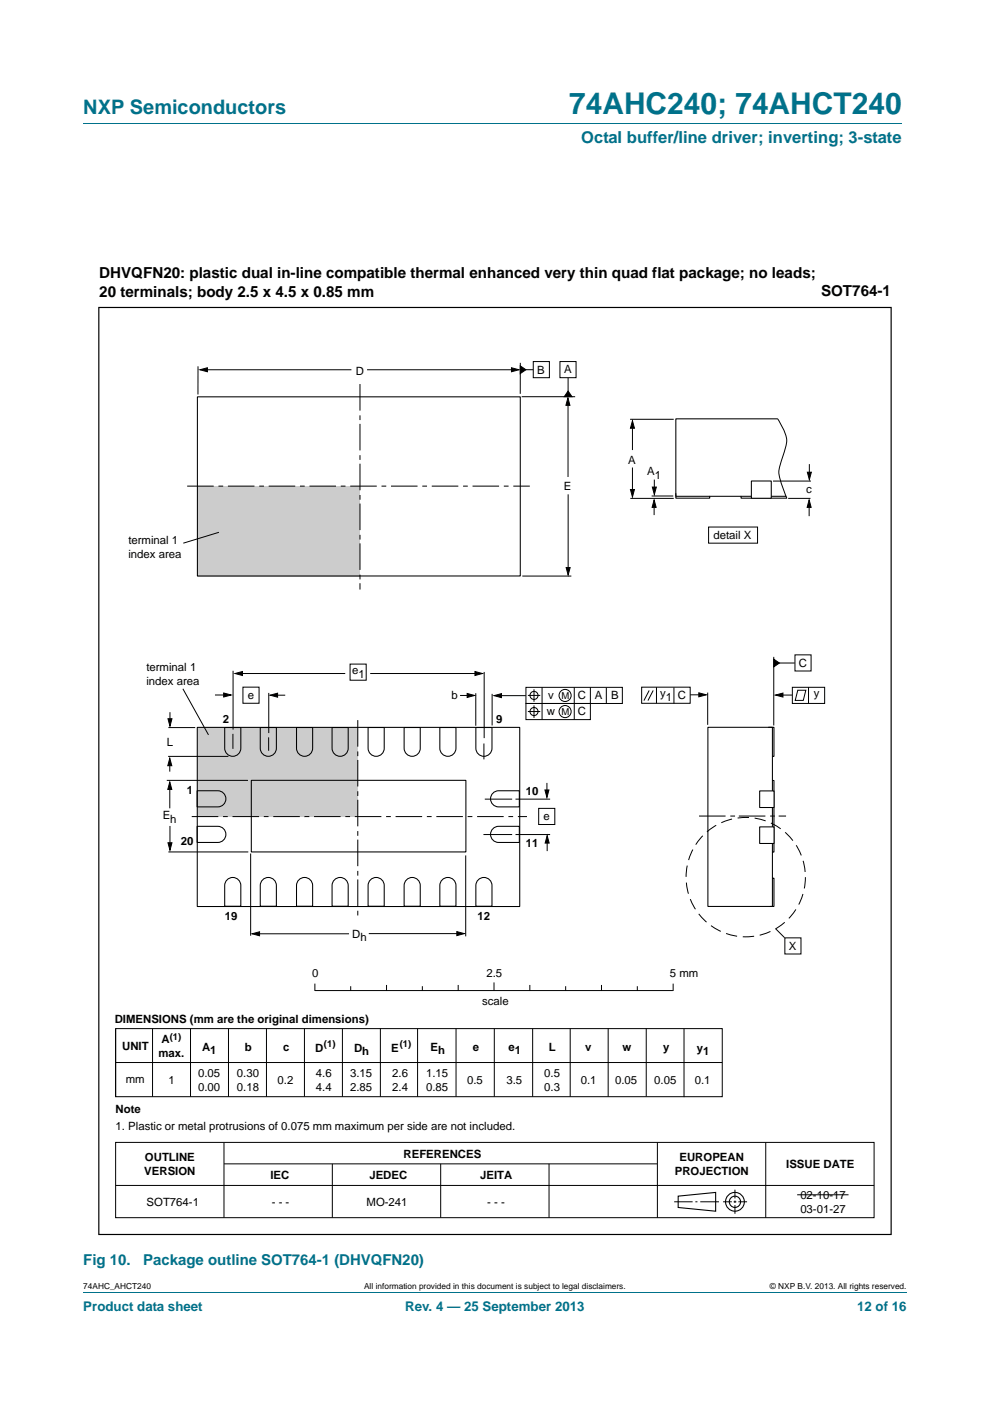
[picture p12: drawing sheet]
<svg xmlns="http://www.w3.org/2000/svg" width="210mm" height="297mm" viewBox="0 0 210 297" stroke-linecap="round" stroke-linejoin="round" font-family="sans-serif">
<path d="M17.7 26.3h173.5M17.7 273.9h174.6" fill="none" stroke="#00718a" stroke-width=".21"/>
<g fill="#ccc">
<path d="M41.9 103h34.4v19.2h-34.4z"/>
<path d="M41.8 154.3h34.1v18.9h-34.1z"/>
</g>
<g fill="none" stroke="#000" stroke-width=".21">
<path d="M42 77.7v5.9M43.5 78.4h31M77.9 78.4h31.1M110.4 76.9l-.1 6.6M110.9 78.4h2.2M113.1 76.7h3.4v3.4h-3.4zM118.8 76.7h3.4v3.4h-3.4zM110.6 84.1h11.4M120.5 85.4v15.7M120.5 80.1v3.5M133.6 88.9h9.3M134.1 90.2v5.2"/>
<path d="M134.1 99.1v5.2M165 88.8l.7 1.3a5.7 5.7 0 0 1 .6 5.7l-.6 1.9a5.6 5.6 0 0 0 0 4.8l1.2 3.1M171.7 98.4v2.2M46.4 112.9l-7.5 2.3M120.5 104.8v15.9M133.7 105.7h9.2M138.2 105.2h4.6M138.7 107v2.2M138.8 101.7v2.1M150.3 111.7h10.4v3.5h-10.4zM164 102h8M167.2 105.7h4.7"/>
<path d="M171.6 107v2.4M110.8 122.1h10.4M164.1 139.3v14.5M168.6 138.8h3.4v3.5h-3.4zM35.7 154.3h5.7M36.1 151v2.2M38.8 146l5.4 9.8M45.6 147.4h2.7M49.4 155.6v3.2M49.4 142.2v12.5M50.8 142.8h22.4M51.5 145.7h3.4v3.4h-3.4z"/>
<path d="M57 146.9v8.5M58.1 147.4h2.4M74.3 140.8h3.4v3.4h-3.4zM78.5 142.8h22.5M97.6 147.5h2.1M100.9 147v6.9M102.6 157.6v3.4M102.7 142.5v14M104.4 147.1v6.7M105.3 147.5h6.2M111.6 145.7h20.4v3.5h-20.4zM111.6 149.2h13.6v3.4h-13.6z"/>
<path d="M112 147.4h2.6M112 150.9h2.6M113.3 146.1v2.7M113.3 149.6v2.6M115 145.7v6.9M121.8 145.7v6.9M125.2 145.7v3.4M128.6 145.8v3.3M136.1 145.7h10.3v3.4h-10.3zM137.7 146.4l-1.1 2.1M138.5 146.4l-1.1 2.1M139.2 145.7v3.4"/>
<path d="M142.9 145.7v3.5M146.4 147.3h2.4M150.1 146.8v6.9M164.6 140.6h4M165 147.4h3M168.1 145.7h6.8v3.4h-6.8zM169.2 146.3h1.7l-.5 2.2h-1.7zM171.5 145.7v3.4M35.4 165.5h17.2M35.7 160.4h12.7M36 161.5v2.1M36 166.5v4.9"/>
<path d="M36.1 175.1v4.4M102.5 176.9h6.1M102.8 169.4h5.8M109.3 169.4h7.4M109.3 176.9h7.4M114.3 171.4h3.4v3.4h-3.4zM116 166v2.6M116.1 178.1v2.4M35.7 180.6h17M53.2 181v17.4M54.2 198h19.8M78.2 197.9h19.5"/>
<path d="M98.8 181.4v17.1M164.5 196.9l1.9 1.9M166.5 198.8h3.4v3.5h-3.4zM24.5 218.1h128.7v14.4h-128.7zM24.5 218.1v14.4M32.4 218.1v14.4M40.4 218.1v14.4M48.5 218.1v14.4M56.5 218.1v14.4M64.6 218.1v14.4M66.8 208.7v1.3M66.8 210h75.9"/>
<path d="M72.6 218.1v14.4M74.4 209.2v.8M80.7 218v14.5M82 208.9v1.1M88.6 218.1v14.4M89.6 209.2v.8M96.7 218.1v14.4M97.2 208.9v1.1M104.8 208.4v1.6M104.8 218.1v14.4M112.4 208.9v1.1M113 218.1v14.4"/>
<path d="M120 209.2v.8M120.9 218.1v14.4M127.6 208.9v1.1M129 218v14.5M135.2 209.2v.8M137.1 218v14.5M142.8 208.7v1.3M145.1 218.1v14.5M24.6 225.3h128.6M24.5 242.2h160.9v16h-160.9zM24.5 251.3h160.9M47.5 242.2v16"/>
<path d="M47.5 246.8h91.8M70.5 246.8v11.4M93.5 246.8v11.4M116.5 246.8v11.4M139.4 242.2v16M143 254.8h3.9M147.5 254.8h.4M148.5 254.8h4M153.4 254.8h1.8M155.6 254.8h.6M155.9 252.2v1.9M155.9 254.5v.6"/>
<path d="M155.9 255.5v1.8M156.6 254.8h1.9M162.4 242.2v16"/>
<circle cx="113.3" cy="147.4" r=".86"/>
<circle cx="113.3" cy="150.9" r=".86"/>
<circle cx="119.9" cy="147.4" r="1.28"/>
<circle cx="119.9" cy="150.9" r="1.28"/>
<circle cx="64.6" cy="173.1" r="0"/>
</g>
<g fill="none" stroke="#000" stroke-width=".23">
<path d="M143.8 253.6l8-.8v4l-8-.8z"/>
<circle cx="155.9" cy="254.8" r="1.99"/>
<circle cx="155.9" cy="254.8" r="1.2"/>
</g>
<path d="M21 65.2h168v196.5h-168z" fill="none" stroke="#000" stroke-width=".25"/>
<g fill="#000" stroke="#000" stroke-width=".21">
<path d="M42.4 78.4l1.6-.4v.8zM108.5 78l1.6 .4-1.6 .4zM110.3 77.6l1.2 .8-1.2 .8zM120.5 82.9l.8 1.2h-1.6zM120.5 84.3l.4 1.6h-.9zM134.1 89.2l.5 1.6h-.9zM133.7 103.8h.9l-.5 1.6zM138.7 106l.5 1.6h-.9zM138.4 103.3h.8l-.4 1.6zM171.6 106l.4 1.6h-.8zM171.2 100.1h.9l-.4 1.6zM120.1 120.3h.8l-.4 1.6z"/>
<path d="M164.1 139.8l1.2 .8-1.2 .8zM35.6 152.4h.9l-.4 1.6zM47.4 146.9l1.6 .5-1.6 .4zM49.8 142.8l1.6-.4v.8zM57.3 147.4l1.6-.4v.8zM99.1 147l1.6 .5-1.6 .4zM100.7 142.4l1.6 .4-1.6 .4zM104.8 147.5l1.6-.4v.8zM148.2 146.9l1.6 .4-1.6 .4zM164.5 147.4l1.6-.5v.9zM35.6 178.7h.9l-.4 1.6zM36 160.8l.4 1.5h-.8z"/>
<path d="M36 165.8l.4 1.6h-.8zM115.6 167.5h.8l-.4 1.6zM116.1 177.2l.4 1.6h-.9zM53.5 198l1.6-.4v.8zM96.9 197.5l1.6 .4-1.6 .5z"/>
</g>
<path d="M39.7 103.1h72.7M40.7 173.1h71.1" fill="none" stroke="#000" stroke-width=".21" stroke-dasharray="5.6 1 1 1" stroke-linecap="butt"/>
<path d="M76.4 81.4v43.6M75.9 152.7v42M148.3 173h18.4" fill="none" stroke="#000" stroke-width=".21" stroke-dasharray="5.6 1 1 .8" stroke-linecap="butt"/>
<circle cx="158.2" cy="186" r="12.7" fill="none" stroke="#000" stroke-width=".21" stroke-dasharray="2.4 1.2" stroke-linecap="butt"/>
<g fill="none" stroke="#000" stroke-width=".22">
<path d="M41.9 84.1h68.5v38h-68.5zM41.8 154.2h68.4v38h-68.4zM47.7 154.2h3.4v4.4a1.71 1.71 0 0 1-1.7 1.8 1.71 1.71 0 0 1-1.7-1.8zM55.2 154.2h3.4v4.4a1.71 1.71 0 0 1-1.7 1.8 1.71 1.71 0 0 1-1.7-1.8zM62.9 154.2h3.4v4.4a1.71 1.71 0 0 1-1.7 1.8 1.71 1.71 0 0 1-1.7-1.8zM70.4 154.2h3.5v4.4a1.71 1.71 0 0 1-1.8 1.8 1.71 1.71 0 0 1-1.7-1.8zM78.1 154.2h3.4v4.4a1.71 1.71 0 0 1-1.7 1.8 1.71 1.71 0 0 1-1.7-1.8zM85.7 154.2h3.4v4.4a1.71 1.71 0 0 1-1.7 1.8 1.71 1.71 0 0 1-1.7-1.8zM93.3 154.2h3.4v4.4a1.71 1.71 0 0 1-1.7 1.8 1.71 1.71 0 0 1-1.7-1.8zM100.9 154.2h3.5v4.4a1.71 1.71 0 0 1-1.8 1.8 1.71 1.71 0 0 1-1.7-1.8zM150.1 154.2h13.7v38h-13.7zM163 154.2h1.2v6.2h-.4"/>
<path d="M41.8 167.7h4.4a1.71 1.71 0 0 1 1.7 1.7 1.71 1.71 0 0 1-1.7 1.7h-4.4zM41.8 175.2h4.4a1.71 1.71 0 0 1 1.7 1.7 1.71 1.71 0 0 1-1.7 1.7h-4.4zM53.3 165.4h45.5v15.2h-45.5zM104.5 168.2l.8-.5h.5h4.3v3.4h-4.3a1.71 1.71 0 0 1-1.6-1.1 1.71 1.71 0 0 1 .3-1.8zM104.5 175.7l.8-.4 .5-.1h4.3v3.4h-4.3a1.71 1.71 0 0 1-1.6-1 1.71 1.71 0 0 1 .3-1.9zM163.8 165.5h.4v15.2h-.4M48.2 186.5a1.71 1.71 0 0 1 1.8-.3 1.71 1.71 0 0 1 1.1 1.5v4.4h-3.4v-4.4v-.4zM55.7 186.5a1.71 1.71 0 0 1 1.9-.3 1.71 1.71 0 0 1 1 1.5v4.4h-3.4v-4.4l.1-.4zM63.4 186.5a1.71 1.71 0 0 1 1.9-.3 1.71 1.71 0 0 1 1 1.5v4.4h-3.4v-4.4l.1-.4zM70.9 186.5a1.71 1.71 0 0 1 1.9-.3 1.71 1.71 0 0 1 1.1 1.5v4.4h-3.5v-4.4l.1-.4zM78.6 186.5a1.71 1.71 0 0 1 1.8-.3 1.71 1.71 0 0 1 1.1 1.5v4.4h-3.4v-4.4v-.4zM86.2 186.5a1.71 1.71 0 0 1 1.9-.3 1.71 1.71 0 0 1 1 1.5v4.4h-3.4v-4.4l.1-.4z"/>
<path d="M93.8 186.5a1.71 1.71 0 0 1 1.9-.3 1.71 1.71 0 0 1 1 1.5v4.4h-3.4v-4.4l.1-.4zM101.4 186.5a1.71 1.71 0 0 1 1.9-.3 1.71 1.71 0 0 1 1.1 1.5v4.4h-3.5v-4.4l.1-.4zM163.8 186.2h.4v6h-.9"/>
</g>
<g fill="#fff" stroke="#000" stroke-width=".22">
<path d="M161.1 167.7h3.1v3.5h-3.1z"/>
<path d="M161.1 175.3h3.1v3.5h-3.1z"/>
</g>
<path d="M164.9 88.8h-21.6v16.4h23.4M143.3 104.6v1h7.2v-.4M157.2 105.2v.4h9.7" fill="none" stroke="#000" stroke-width=".22"/>
<path d="M159.4 102h4.2v3.6h-4.2z" fill="#fff" stroke="#000" stroke-width=".22"/>
<path d="M57 156.3v2.9M169.1 253.3h10.9" fill="none" stroke="#000" stroke-width=".21"/>
<text font-size="6.3" fill="#00718a" x="120.7" y="24.2">74AHC240; 74AHCT240</text>
<text font-size="4.2" fill="#00718a" x="17.7" y="24.2">NXP Semiconductors</text>
<text font-size="3.5" fill="#00718a" x="123.3" y="30.4">Octal buffer/line driver; inverting; 3-state</text>
<g font-size="3.2">
<text x="21.1" y="59">DHVQFN20: plastic dual in-line compatible thermal enhanced very thin quad flat package; no leads;</text>
<text x="21.1" y="62.9">20 terminals; body 2.5 x 4.5 x 0.85 mm</text>
<text x="174.1" y="62.8">SOT764-1</text>
</g>
<g font-size="3.2" fill="#00718a">
<text x="17.7" y="268.2">Fig 10.</text>
<text x="30.4" y="268.2">Package outline SOT764-1 (DHVQFN20)</text>
</g>
<g font-size="2.8" fill="#00718a">
<text x="17.7" y="277.9">Product data sheet</text>
<text x="86" y="277.9">Rev. 4 — 25 September 2013</text>
<text x="181.8" y="277.9">12 of 16</text>
</g>
<g font-size="2.4">
<text x="75.5" y="79.4">D</text>
<text x="114" y="79.2">B</text>
<text x="119.7" y="79.2">A</text>
<text x="133.2" y="98.3">A</text>
<text x="137.3" y="100.7">A</text>
<text x="138.9" y="101.5">1</text>
<text x="119.6" y="103.9">E</text>
<text x="171" y="104.5">c</text>
<text x="27.2" y="115.4">terminal 1</text>
<text x="27.2" y="118.3">index area</text>
<text x="151.3" y="114.3">detail X</text>
<text x="31" y="142.3">terminal 1</text>
<text x="74.7" y="142.9">e</text>
<text x="76.1" y="143.7">1</text>
<text x="169.4" y="141.4">C</text>
<text x="31" y="145.3">index area</text>
<text x="52.6" y="148.1">e</text>
<text x="95.8" y="148.2">b</text>
<text x="116.3" y="148.2">v</text>
<text x="122.6" y="148.3">C</text>
<text x="126.2" y="148.3">A</text>
<text x="129.6" y="148.3">B</text>
<text x="140" y="147.8">y</text>
<text x="141.2" y="148.6">1</text>
<text x="143.8" y="148.3">C</text>
<text x="172.6" y="147.7">y</text>
<text x="47.3" y="153.2">2</text>
<text x="105.3" y="153.2">9</text>
<text x="116" y="151.6">w</text>
<text x="122.6" y="151.7">C</text>
<text x="35.4" y="158.1">L</text>
<text x="34.5" y="173.7">E</text>
<text x="39.6" y="168.4">1</text>
<text x="111.5" y="168.5">10</text>
<text x="115.3" y="173.8">e</text>
<text x="36.1" y="174.5">h</text>
<text x="38.4" y="179.2">20</text>
<text x="111.5" y="179.6">11</text>
<text x="47.7" y="195">19</text>
<text x="101.3" y="195">12</text>
<text x="74.7" y="198.8">D</text>
<text x="76.5" y="199.6">h</text>
<text x="167.3" y="201.4">X</text>
<text x="66.2" y="207.2">0</text>
<text x="103.2" y="207.2">2.5</text>
<text x="142.1" y="207.2">5 mm</text>
<text x="102.3" y="213.2">scale</text>
<text x="24.3" y="216.9">DIMENSIONS (mm are the original dimensions)</text>
<text x="34.3" y="221.2">A</text>
<text x="25.9" y="222.6">UNIT</text>
<text x="33.6" y="224.1">max.</text>
<text x="42.9" y="222.8">A</text>
<text x="44.6" y="223.4">1</text>
<text x="51.9" y="222.8">b</text>
<text x="60" y="222.8">c</text>
<text x="66.9" y="222.9">D</text>
<text x="75.1" y="222.9">D</text>
<text x="76.8" y="223.7">h</text>
<text x="83" y="222.9">E</text>
<text x="91.3" y="222.8">E</text>
<text x="92.9" y="223.4">h</text>
<text x="100.3" y="222.8">e</text>
<text x="107.9" y="222.8">e1</text>
<text x="116.4" y="222.9">L</text>
<text x="124.1" y="222.9">v</text>
<text x="132" y="222.9">w</text>
<text x="140.6" y="222.8">y</text>
<text x="147.8" y="222.9">y</text>
<text x="149.1" y="223.7">1</text>
<text x="26.7" y="229.5">mm</text>
<text x="35.7" y="229.9">1</text>
<text x="42" y="228.4">0.05</text>
<text x="42" y="231.3">0.00</text>
<text x="50.2" y="228.4">0.30</text>
<text x="50.2" y="231.3">0.18</text>
<text x="58.9" y="229.9">0.2</text>
<text x="67" y="228.4">4.6</text>
<text x="67" y="231.3">4.4</text>
<text x="74.3" y="228.4">3.15</text>
<text x="74.3" y="231.3">2.85</text>
<text x="83.2" y="228.4">2.6</text>
<text x="83.2" y="231.3">2.4</text>
<text x="90.4" y="228.4">1.15</text>
<text x="90.4" y="231.3">0.85</text>
<text x="99.1" y="229.9">0.5</text>
<text x="107.4" y="229.9">3.5</text>
<text x="115.5" y="228.4">0.5</text>
<text x="115.5" y="231.3">0.3</text>
<text x="123.2" y="229.9">0.1</text>
<text x="130.4" y="229.9">0.05</text>
<text x="138.8" y="229.8">0.05</text>
<text x="147.3" y="229.8">0.1</text>
<text x="24.5" y="236">Note</text>
<text x="24.5" y="239.7">1. Plastic or metal protrusions of 0.075 mm maximum per side are not included.</text>
<text x="85.6" y="245.5">REFERENCES</text>
<text x="30.6" y="249.1">VERSION</text>
<text x="30.7" y="246.2">OUTLINE</text>
<text x="57.3" y="250">IEC</text>
<text x="78.4" y="250">JEDEC</text>
<text x="101.8" y="250">JEITA</text>
<text x="143.1" y="249.1">PROJECTION</text>
<text x="144.1" y="246.2">EUROPEAN</text>
<text x="166.8" y="247.7">ISSUE DATE</text>
<text x="31.1" y="255.6">SOT764-1</text>
<text x="57.6" y="255.6">- - -</text>
<text x="77.7" y="255.6">MO-241</text>
<text x="103.3" y="255.6">- - -</text>
<text x="169.8" y="254.2">02-10-17</text>
<text x="169.8" y="257.2">03-01-27</text>
</g>
<g font-size="2">
<text x="119.1" y="148.2">M</text>
<text x="119.1" y="151.6">M</text>
<text x="36" y="220.4">(1)</text>
<text x="68.7" y="222">(1)</text>
<text x="84.8" y="222">(1)</text>
</g>
<g font-size="1.8">
<text x="17.7" y="273.3">74AHC_AHCT240</text>
<text x="77.2" y="273.3">All information provided in this document is subject to legal disclaimers.</text>
<text x="163.3" y="273.3">© NXP B.V. 2013. All rights reserved.</text>
</g>
</svg>
